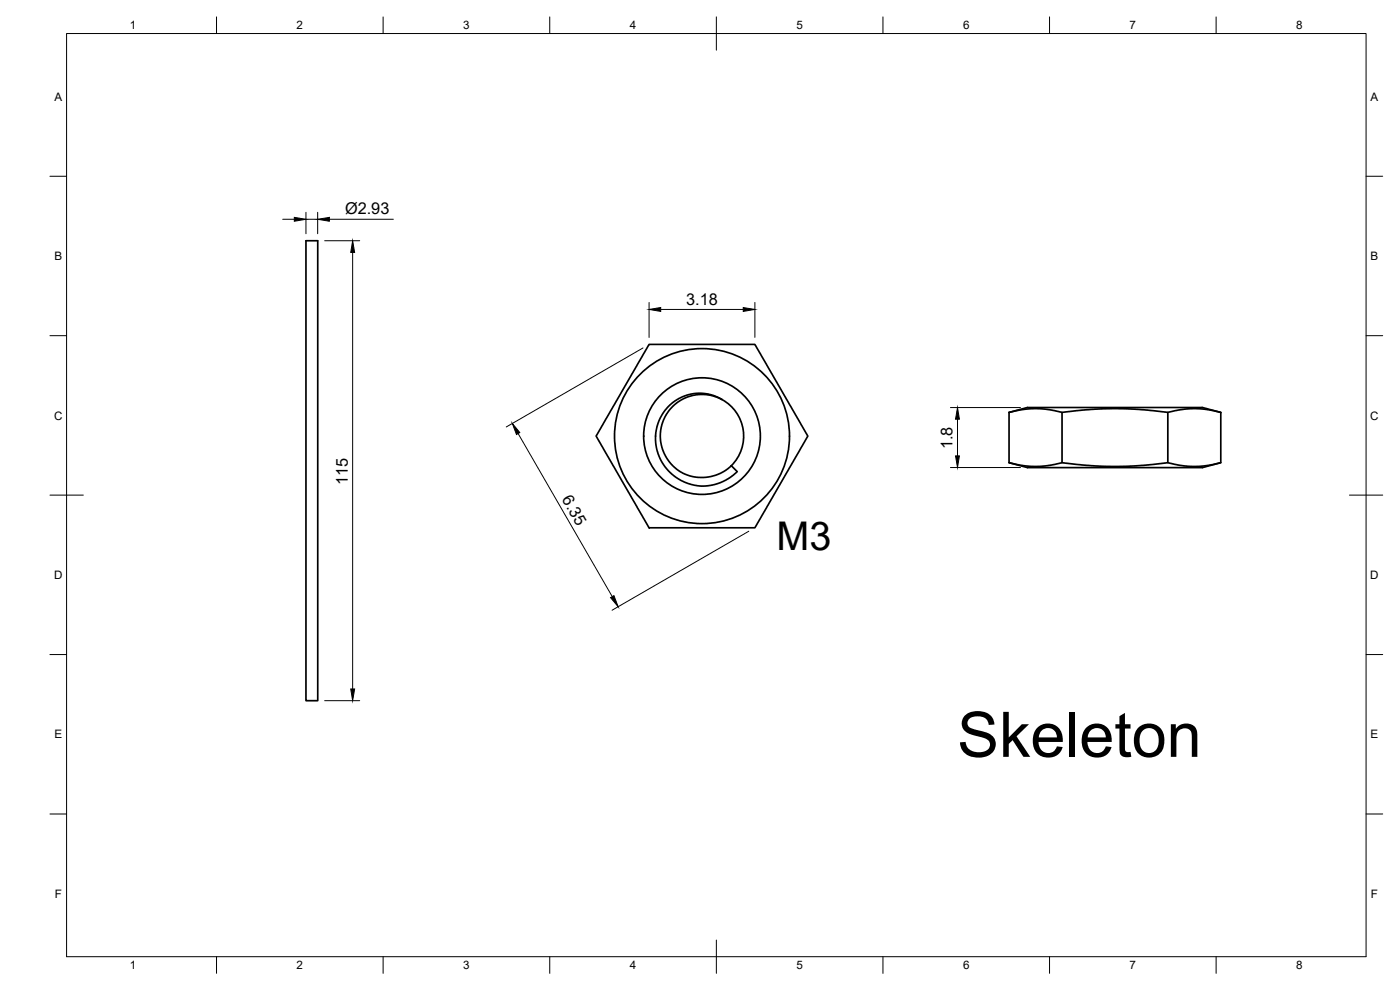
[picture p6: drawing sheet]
<svg xmlns="http://www.w3.org/2000/svg" width="420mm" height="297mm" viewBox="0 0 420 297" stroke-linecap="round" stroke-linejoin="round" font-family="sans-serif">
<!-- layer: Visible -->
<g fill="none" stroke="#000" stroke-width=".51">
<path d="M91.8 72.2h3.6v138h-3.6zM194.8 103.3h30.6a1.13 1.13 0 0 1 1.7 1l15.3 26.6-15.3 26.5a1.13 1.13 0 0 1-1.7 1h-29.5a1.13 1.13 0 0 1-1.7-1l-15.3-26.6zM216.6 119.9a12.5 12.5 0 0 1 2.9 19.8M200.7 121.8l1.8-1.5 1.7-.9 1.7-.8 2.3-.5 2.4-.1 2.1 .3 2 .6 1.9 1-3.6-1.3-3.2-.2-3.3 .7-3.2 1.7-2.5 2.4-1.9 3.3-.7 3.5 .3 3.6 .9 2.6 1.7 2.7 2.4 2.2 2.8 1.4 3.3 .7 3.7-.2 2.2-.7 1.6-.8 2.4-1.8 1.8 1.8-2.8 2.2-3.2 1.4-3.6 .7-3.3-.2-3.7-1.3-3-2-2.6-2.9-1.6-3.1a13.8 13.8 0 0 1 3.2-14.5zM302.8 123.7l5.5-1.4h52.6l5.5 1.4M302.8 123.7l3-.6 3.4-.5h3.2l3.4 .5a11.9 11.9 0 0 0 6.8 .2l5.9-.5 7-.2 5.2 .2 6.5 .5a13.6 13.6 0 0 0 6.7-.3l2.9-.4h3.2l3.4 .5 3 .6M302.8 138.8l5.5 1.5h52.6l5.5-1.5M302.8 123.7v15.1M318.7 123.7v15.1M350.5 123.7v15.1M366.4 123.7v15.1l-3 .7-3.4 .4h-3.2l-3.4-.4a11.9 11.9 0 0 0-6.8-.2l-5.9 .5-7 .2-5.2-.2-6.5-.6a13.6 13.6 0 0 0-6.7 .4l-2.9 .3h-3.2l-3.4-.4-3-.7"/>
<circle cx="210.7" cy="130.8" r="17.5"/>
<circle cx="210.7" cy="130.8" r="26.3"/>
</g>
<!-- layer: Border -->
<g fill="none" stroke="#000" stroke-width=".3">
<path d="M20 10.1h390v276.9h-390zM65 5.1v5M115 5.1v5M165 5.1v5M215 5.1v10M265 5.1v5M315 5.1v5M365 5.1v5M15 52.9h5M410 52.9h5M15 100.7h5M410 100.7h5"/>
<path d="M15 148.6h10M405 148.6h10M15 196.4h5M410 196.4h5M15 244.2h5M410 244.2h5M65 287v5M115 287v5M165 287v5M215 282.1v9.9M265 287v5M315 287v5"/>
<path d="M365 287v5"/>
</g>
<!-- layer: Dimensions -->
<g fill="none" stroke="#000" stroke-width=".3">
<path d="M84.8 65.8h3.5M91.8 63.7v6.4M91.8 65.8h3.5M95.3 63.7v6.4M97.4 72.2h10.5M98.8 65.8h19.2M105.8 75.7v131M194.8 90.7v10.5M198.3 92.8h24.8M226.5 90.7v10.5M193 104.4l-41.1 23.7M155.5 130.1l28.2 48.9"/>
<path d="M285.2 122.3h21.1M287.4 125.8v11M224.7 159.4l-41 23.7M285.2 140.3h21.1M97.4 210.2h10.5"/>
</g>
<path d="M88.3 65.2l3.5 .6-3.5 .6zM95.3 65.8l3.5-.6v1.2zM105.8 72.2l.6 3.5h-1.1zM194.8 92.8l3.5-.5v1.1zM223.1 92.3l3.4 .5-3.4 .6zM153.8 127l2.2 2.8-1 .6zM287.4 122.3l.5 3.5h-1.1zM286.8 136.8h1.1l-.5 3.5zM183.2 179.3l1.1-.6 1.2 3.3zM105.3 206.7h1.1l-.6 3.5z" fill="#000" stroke="#000" stroke-width=".3"/>
<text font-size="18.9" x="287.3" y="227.1">Skeleton</text>
<text font-size="11.9" x="233.1" y="165">M3</text>
<g font-size="4.9">
<text x="103.5" y="64.3">Ø2.93</text>
<text x="205.9" y="91.4">3.18</text>
<text x="285.9" y="134.8" transform="rotate(-90 285.9 134.8)">1.8</text>
<text x="104.4" y="145.5" transform="rotate(-90 104.4 145.5)">115</text>
<text x="168.5" y="149.7" transform="rotate(60 168.5 149.7)">6.35</text>
</g>
<g font-size="3.5">
<text x="39" y="8.8">1</text>
<text x="89" y="8.8">2</text>
<text x="139" y="8.8">3</text>
<text x="189" y="8.8">4</text>
<text x="239" y="8.8">5</text>
<text x="289" y="8.8">6</text>
<text x="339" y="8.8">7</text>
<text x="389" y="8.8">8</text>
<text x="16.3" y="30.2">A</text>
<text x="411.3" y="30.2">A</text>
<text x="16.3" y="78">B</text>
<text x="411.3" y="78">B</text>
<text x="16.2" y="125.9">C</text>
<text x="411.2" y="125.9">C</text>
<text x="16.2" y="173.7">D</text>
<text x="411.2" y="173.7">D</text>
<text x="16.3" y="221.6">E</text>
<text x="411.3" y="221.6">E</text>
<text x="16.4" y="269.4">F</text>
<text x="411.4" y="269.4">F</text>
<text x="39" y="290.8">1</text>
<text x="89" y="290.8">2</text>
<text x="139" y="290.8">3</text>
<text x="189" y="290.8">4</text>
<text x="239" y="290.8">5</text>
<text x="289" y="290.8">6</text>
<text x="339" y="290.8">7</text>
<text x="389" y="290.8">8</text>
</g>
</svg>
